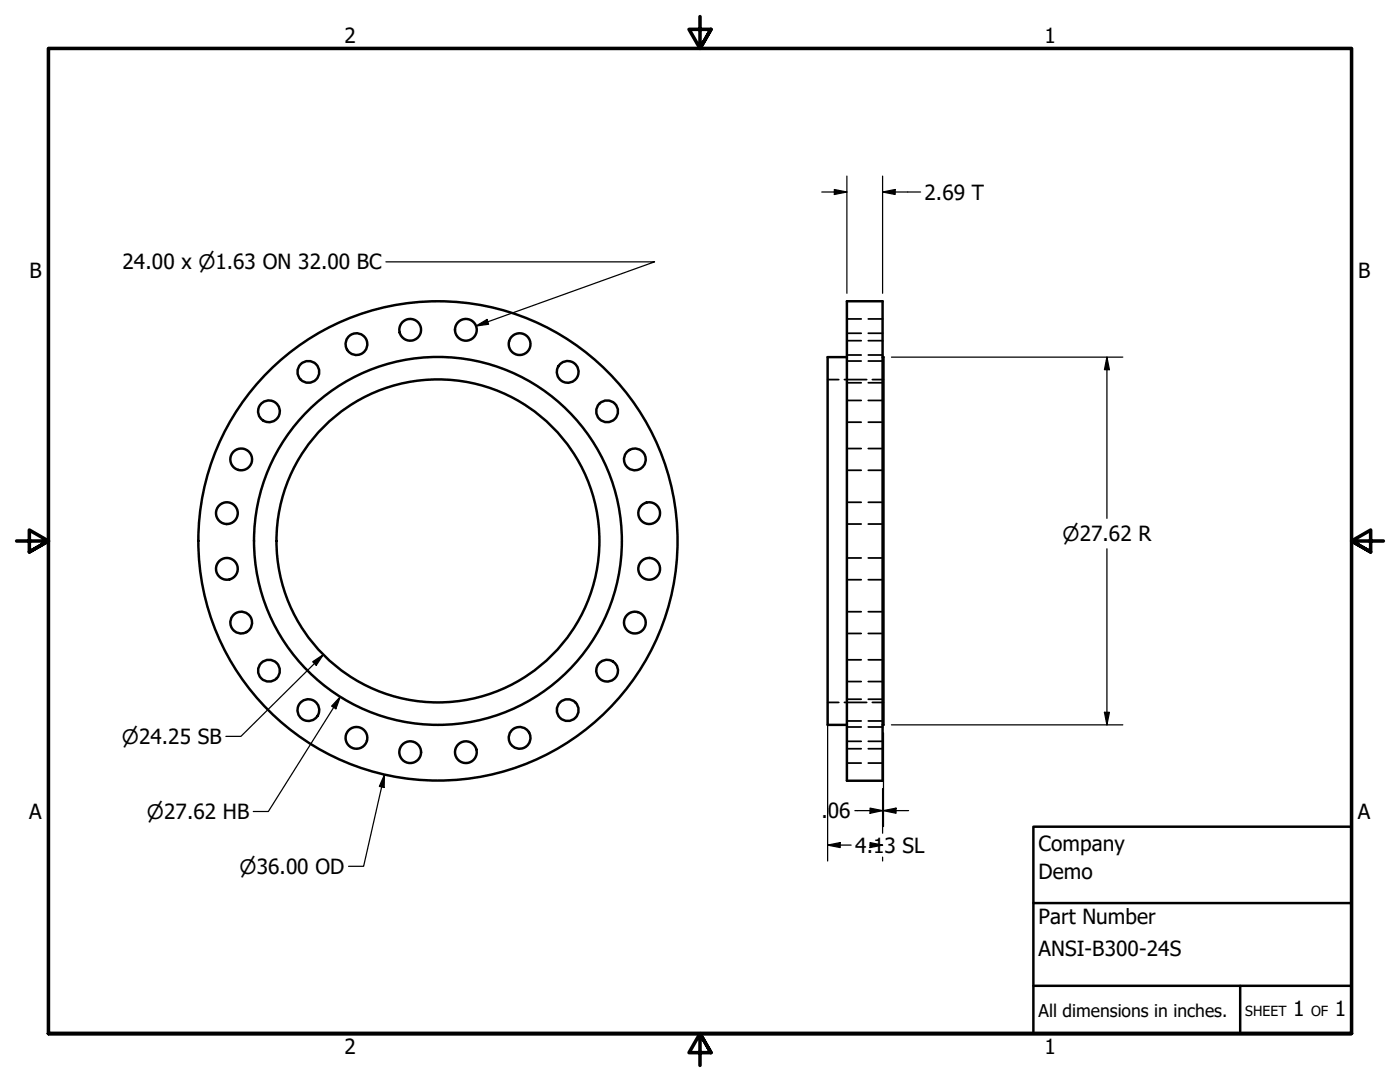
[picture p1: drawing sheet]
<svg xmlns="http://www.w3.org/2000/svg" width="279mm" height="216mm" viewBox="0 0 279 216" stroke-linecap="round" stroke-linejoin="round" font-family="sans-serif">
<!-- layer: Visible (ANSI) -->
<g fill="none" stroke="#000" stroke-width=".49">
<path d="M169 60.1h7.1v95.7h-7.1zM169 71.3h-3.8v73.3h3.8M176.1 71.3h.2v73.3h-.2"/>
<circle cx="61.5" cy="74.2" r="2.17"/>
<circle cx="71.1" cy="68.7" r="2.17"/>
<circle cx="81.9" cy="65.8" r="2.17"/>
<circle cx="93" cy="65.8" r="2.17"/>
<circle cx="103.7" cy="68.7" r="2.17"/>
<circle cx="113.3" cy="74.2" r="2.17"/>
<circle cx="48.1" cy="91.7" r="2.17"/>
<circle cx="53.7" cy="82.1" r="2.17"/>
<circle cx="121.2" cy="82.1" r="2.17"/>
<circle cx="126.7" cy="91.7" r="2.17"/>
<circle cx="45.3" cy="113.5" r="2.17"/>
<circle cx="45.3" cy="102.4" r="2.17"/>
<circle cx="87.4" cy="107.9" r="32.2"/>
<circle cx="87.4" cy="107.9" r="36.7"/>
<circle cx="87.4" cy="107.9" r="47.8"/>
<circle cx="129.6" cy="113.5" r="2.17"/>
<circle cx="129.6" cy="102.4" r="2.17"/>
<circle cx="48.1" cy="124.2" r="2.17"/>
<circle cx="53.7" cy="133.8" r="2.17"/>
<circle cx="121.2" cy="133.8" r="2.17"/>
<circle cx="126.7" cy="124.2" r="2.17"/>
<circle cx="61.5" cy="141.7" r="2.17"/>
<circle cx="71.1" cy="147.2" r="2.17"/>
<circle cx="81.9" cy="150.1" r="2.17"/>
<circle cx="93" cy="150.1" r="2.17"/>
<circle cx="103.7" cy="147.2" r="2.17"/>
<circle cx="113.3" cy="141.7" r="2.17"/>
</g>
<!-- layer: Hidden (ANSI) -->
<g fill="none" stroke="#000" stroke-width=".35">
<path d="M165.2 75.7h2.2M168.5 75.7h4.5M169 70.8h2.9M169 66.5h2.9M169 76.4h2.9M169 72h2.9M169 79.9h2.9M169 68h2.9M169 63.6h2.9M173.3 70.8h2.8M173.3 66.5h2.8M173.3 76.4h2.8"/>
<path d="M173.3 72h2.8M173.3 79.9h2.8M173.3 68h2.8M173.3 63.6h2.8M174.1 75.7h2.2M169 84.2h2.9M169 93.8h2.9M169 89.5h2.9M173.3 84.2h2.8M173.3 93.8h2.8M173.3 89.5h2.8M169 104.6h2.9"/>
<path d="M169 100.2h2.9M169 115.7h2.9M169 111.3h2.9M173.3 104.6h2.8M173.3 100.2h2.8M173.3 115.7h2.8M173.3 111.3h2.8M169 126.4h2.9M169 122.1h2.9M169 136h2.9M169 131.7h2.9M169 139.5h2.9"/>
<path d="M173.3 126.4h2.8M173.3 122.1h2.8M173.3 136h2.8M173.3 131.7h2.8M173.3 139.5h2.8M165.2 140.2h2.2M168.5 140.2h4.5M169 143.9h2.9M169 149.4h2.9M169 145.1h2.9M169 152.3h2.9M169 147.9h2.9"/>
<path d="M173.3 143.9h2.8M173.3 149.4h2.8M173.3 145.1h2.8M173.3 152.3h2.8M173.3 147.9h2.8M174.1 140.2h2.2"/>
</g>
<!-- layer: Border (ANSI) -->
<path d="M139.7 3.3v6.4l-2.2-3.8h4.4l-2.2 3.8 2.2-3.8M3.3 107.9h6.4l-3.8-2.1v4.3l3.8-2.2-3.8 2.2M276.1 107.9h-6.4l3.8-2.1v4.3l-3.8-2.2 3.8 2.2M9.7 206.2v-196.5h260v196.5h-260h260M141.9 210l-2.2-3.8 2.2 3.8h-4.4l2.2-3.8v6.4" fill="none" stroke="#000" stroke-width=".71"/>
<!-- layer: Title (ANSI) -->
<path d="M206.2 165h63.5v41.2h-63.5zM206.2 196.7h63.5M206.2 180.2h63.5M247.5 196.7v9.5" fill="none" stroke="#000" stroke-width=".49"/>
<!-- layer: Dimension (ANSI) -->
<g fill="none" stroke="#000" stroke-width=".25">
<path d="M164 38.3h5M166.5 37.8l2.5 .5-2.5 .5zM169 35.1v23.4M176.1 38.3l2.5-.5v1zM176.1 38.3h7.6M176.1 35.1v23.4M77 52.2h53.6l-35.6 12.9M95 65.1l2.2-1.4 .3 1zM177.9 71.3h46.2M220.9 71.3l.5 2.5h-1zM220.9 71.3v32.1M220.9 109.5v35.1"/>
<path d="M62.4 132l2.1-1.4-1.4 2.2zM64.5 130.6l-16.4 16.3h-3M67.9 139l-.9 2.4-.8-.5zM67.9 139l-14.3 22.9h-3M76.7 154.6v2.5l-1-.2zM76.7 154.6l-4.1 18.3h-3M165.2 141.7v30.1M176.1 157.4v8.9M176.3 146.2v18.7M177.9 144.6h46.2M220.4 142.1h1l-.5 2.5zM165.2 168.6l2.5-.5v1z"/>
<path d="M165.2 168.6h4.7M170.6 161.7h5.5M173.6 161.3l2.5 .4-2.5 .6zM173.6 168.1l2.5 .5-2.5 .5zM173.6 168.6h2.5M176.1 171v.8M176.3 161.7l2.5-.4v1zM176.3 161.7h5"/>
</g>
<g fill="#000">
<path d="M166.5 37.8l2.5 .5-2.5 .5z" fill-rule="evenodd"/>
<path d="M176.1 38.3l2.5-.5v1z" fill-rule="evenodd"/>
<path d="M95 65.1l2.2-1.4 .3 1z" fill-rule="evenodd"/>
<path d="M220.9 71.3l.5 2.5h-1z" fill-rule="evenodd"/>
<path d="M62.4 132l2.1-1.4-1.4 2.2z" fill-rule="evenodd"/>
<path d="M67.9 139l-.9 2.4-.8-.5z" fill-rule="evenodd"/>
<path d="M76.7 154.6v2.5l-1-.2z" fill-rule="evenodd"/>
<path d="M220.4 142.1h1l-.5 2.5z" fill-rule="evenodd"/>
<path d="M165.2 168.6l2.5-.5v1z" fill-rule="evenodd"/>
<path d="M173.6 161.3l2.5 .4-2.5 .6z" fill-rule="evenodd"/>
<path d="M173.6 168.1l2.5 .5-2.5 .5z" fill-rule="evenodd"/>
<path d="M176.3 161.7l2.5-.4v1z" fill-rule="evenodd"/>
</g>
<g font-size="4.2">
<text x="68.7" y="8.6">2</text>
<text x="208.4" y="8.6">1</text>
<text x="184.5" y="39.8">2.69 T</text>
<text x="24.4" y="53.7">24.00 x ⌀1.63 ON 32.00 BC</text>
<text x="5.9" y="55.5">B</text>
<text x="271" y="55.5">B</text>
<text x="5.8" y="163.4">A</text>
<text x="163.9" y="163.3">.</text>
<text x="165.2" y="163.3">06</text>
<text x="271" y="163.4">A</text>
<text x="170.7" y="170.1">4.13 SL</text>
<text x="207.3" y="169.8">Company</text>
<text x="207.3" y="175.4">Demo</text>
<text x="207.3" y="184.4">Part Number</text>
<text x="207.3" y="190.7">ANSI-B300-24S</text>
<text x="258.1" y="202.8">1</text>
<text x="266.4" y="202.8">1</text>
<text x="68.7" y="210.3">2</text>
<text x="208.4" y="210.3">1</text>
</g>
<g font-size="4">
<text x="212.1" y="107.9">⌀27.62 R</text>
<text x="24.3" y="148.4">⌀24.25 SB</text>
<text x="29.3" y="163.4">⌀27.62 HB</text>
<text x="47.8" y="174.3">⌀36.00 OD</text>
</g>
<text font-size="3.5" x="207.3" y="202.9">All dimensions in inches.</text>
<g font-size="2.8">
<text x="248.5" y="202.8">SHEET</text>
<text x="261.7" y="202.8">OF</text>
</g>
</svg>
